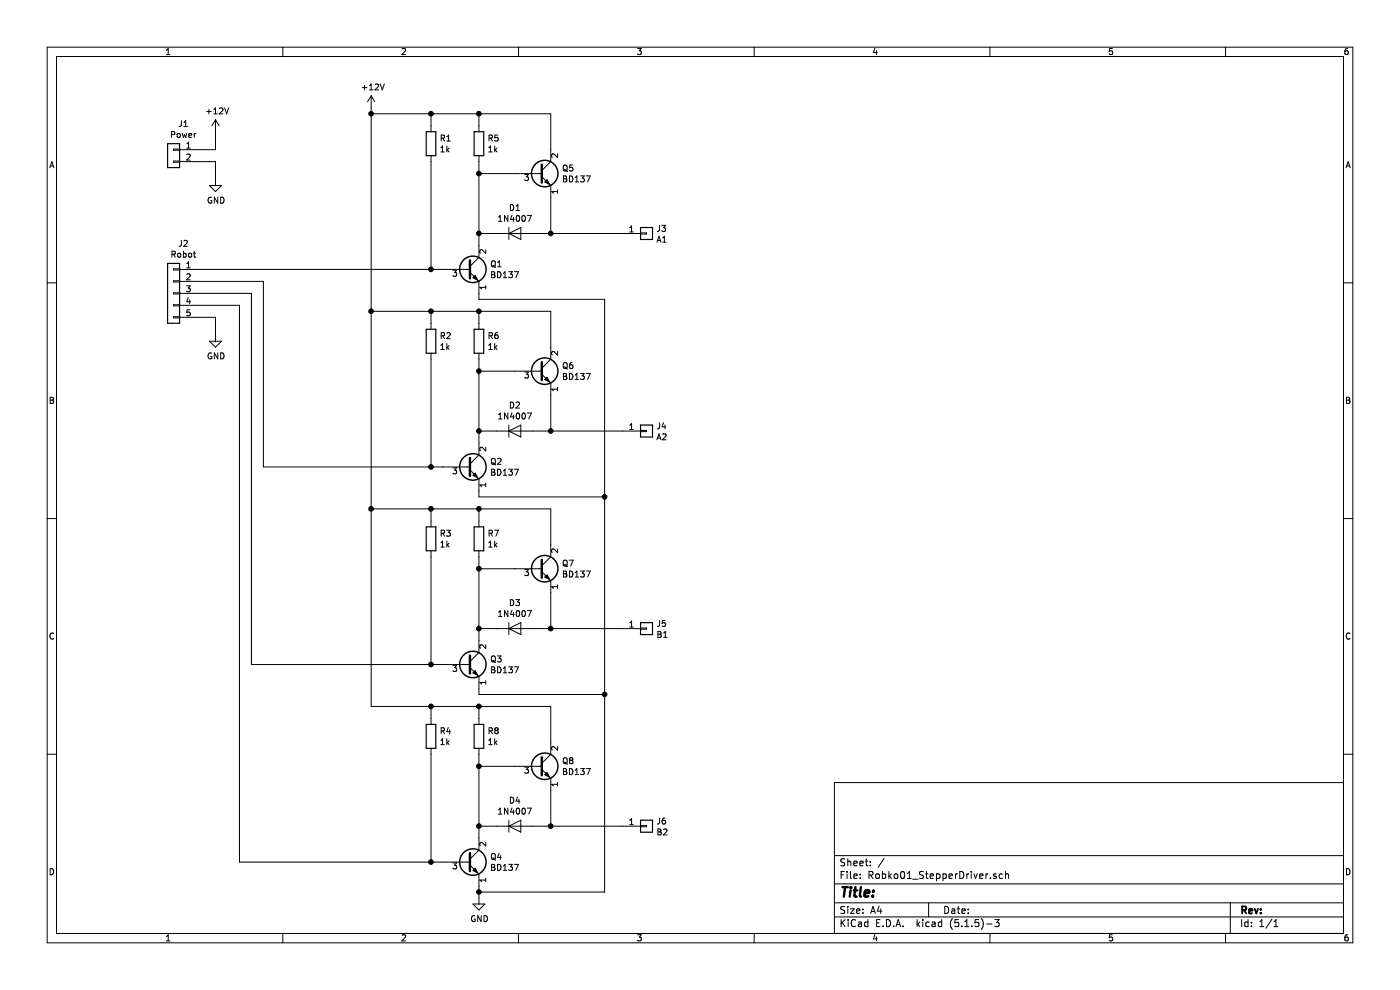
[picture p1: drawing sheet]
EESchema Schematic File Version 4
EELAYER 30 0
EELAYER END
$Descr A4 11693 8268
encoding utf-8
Sheet 1 1
Title ""
Date ""
Rev ""
Comp ""
Comment1 ""
Comment2 ""
Comment3 ""
Comment4 ""
$EndDescr
$Comp
L Diode:1N4007 D1
U 1 1
P 4300 1950
F 0 "D1" H 4300 2166 50  0000 C CNN
F 1 "1N4007" H 4300 2075 50  0000 C CNN
F 2 "Diode_THT:D_DO-41_SOD81_P5.08mm_Vertical_KathodeUp" H 4300 1775 50  0001 C CNN
F 3 "http://www.vishay.com/docs/88503/1n4001.pdf" H 4300 1950 50  0001 C CNN
	1    4300 1950
	1    0    0    -1  
$EndComp
$Comp
L Transistor_BJT:BD137 Q1
U 1 1
P 3900 2250
F 0 "Q1" H 4092 2296 50  0000 L CNN
F 1 "BD137" H 4092 2205 50  0000 L CNN
F 2 "Package_TO_SOT_THT:TO-126-3_Vertical" H 4100 2175 50  0001 L CIN
F 3 "http://www.st.com/internet/com/TECHNICAL_RESOURCES/TECHNICAL_LITERATURE/DATASHEET/CD00001225.pdf" H 3900 2250 50  0001 L CNN
	1    3900 2250
	1    0    0    -1  
$EndComp
$Comp
L Connector_Generic:Conn_01x01 J3
U 1 1
P 5400 1950
F 0 "J3" H 5480 1992 50  0000 L CNN
F 1 "A1" H 5480 1901 50  0000 L CNN
F 2 "Connector_PinHeader_2.54mm:PinHeader_1x01_P2.54mm_Vertical" H 5400 1950 50  0001 C CNN
F 3 "~" H 5400 1950 50  0001 C CNN
	1    5400 1950
	1    0    0    -1  
$EndComp
$Comp
L Transistor_BJT:BD137 Q5
U 1 1
P 4500 1450
F 0 "Q5" H 4692 1496 50  0000 L CNN
F 1 "BD137" H 4692 1405 50  0000 L CNN
F 2 "Package_TO_SOT_THT:TO-126-3_Vertical" H 4700 1375 50  0001 L CIN
F 3 "http://www.st.com/internet/com/TECHNICAL_RESOURCES/TECHNICAL_LITERATURE/DATASHEET/CD00001225.pdf" H 4500 1450 50  0001 L CNN
	1    4500 1450
	1    0    0    -1  
$EndComp
Wire Wire Line
	1650 2250 3600 2250
Wire Wire Line
	4300 1450 4000 1450
Wire Wire Line
	4000 1450 4000 1950
Connection ~ 3600 2250
Wire Wire Line
	3600 2250 3700 2250
Connection ~ 4000 1450
Wire Wire Line
	4150 1950 4000 1950
Connection ~ 4000 1950
Wire Wire Line
	4600 1650 4600 1950
Wire Wire Line
	4600 1950 4450 1950
Wire Wire Line
	4000 1950 4000 2050
Wire Wire Line
	4600 1950 5200 1950
Connection ~ 4600 1950
$Comp
L Device:R R2
U 1 1
P 3600 2850
F 0 "R2" H 3670 2896 50  0000 L CNN
F 1 "1k" H 3670 2805 50  0000 L CNN
F 2 "Resistor_THT:R_Axial_DIN0207_L6.3mm_D2.5mm_P10.16mm_Horizontal" V 3530 2850 50  0001 C CNN
F 3 "~" H 3600 2850 50  0001 C CNN
	1    3600 2850
	1    0    0    -1  
$EndComp
$Comp
L Diode:1N4007 D2
U 1 1
P 4300 3600
F 0 "D2" H 4300 3816 50  0000 C CNN
F 1 "1N4007" H 4300 3725 50  0000 C CNN
F 2 "Diode_THT:D_DO-41_SOD81_P5.08mm_Vertical_KathodeUp" H 4300 3425 50  0001 C CNN
F 3 "http://www.vishay.com/docs/88503/1n4001.pdf" H 4300 3600 50  0001 C CNN
	1    4300 3600
	1    0    0    -1  
$EndComp
$Comp
L Transistor_BJT:BD137 Q2
U 1 1
P 3900 3900
F 0 "Q2" H 4092 3946 50  0000 L CNN
F 1 "BD137" H 4092 3855 50  0000 L CNN
F 2 "Package_TO_SOT_THT:TO-126-3_Vertical" H 4100 3825 50  0001 L CIN
F 3 "http://www.st.com/internet/com/TECHNICAL_RESOURCES/TECHNICAL_LITERATURE/DATASHEET/CD00001225.pdf" H 3900 3900 50  0001 L CNN
	1    3900 3900
	1    0    0    -1  
$EndComp
$Comp
L Connector_Generic:Conn_01x01 J4
U 1 1
P 5400 3600
F 0 "J4" H 5480 3642 50  0000 L CNN
F 1 "A2" H 5480 3551 50  0000 L CNN
F 2 "Connector_PinHeader_2.54mm:PinHeader_1x01_P2.54mm_Vertical" H 5400 3600 50  0001 C CNN
F 3 "~" H 5400 3600 50  0001 C CNN
	1    5400 3600
	1    0    0    -1  
$EndComp
$Comp
L Transistor_BJT:BD137 Q6
U 1 1
P 4500 3100
F 0 "Q6" H 4692 3146 50  0000 L CNN
F 1 "BD137" H 4692 3055 50  0000 L CNN
F 2 "Package_TO_SOT_THT:TO-126-3_Vertical" H 4700 3025 50  0001 L CIN
F 3 "http://www.st.com/internet/com/TECHNICAL_RESOURCES/TECHNICAL_LITERATURE/DATASHEET/CD00001225.pdf" H 4500 3100 50  0001 L CNN
	1    4500 3100
	1    0    0    -1  
$EndComp
Wire Wire Line
	4300 3100 4000 3100
Wire Wire Line
	4000 3100 4000 3600
Wire Wire Line
	3600 3000 3600 3900
Connection ~ 3600 3900
Wire Wire Line
	3600 3900 3700 3900
$Comp
L Device:R R6
U 1 1
P 4000 2850
F 0 "R6" H 4070 2896 50  0000 L CNN
F 1 "1k" H 4070 2805 50  0000 L CNN
F 2 "Resistor_THT:R_Axial_DIN0207_L6.3mm_D2.5mm_P10.16mm_Horizontal" V 3930 2850 50  0001 C CNN
F 3 "~" H 4000 2850 50  0001 C CNN
	1    4000 2850
	1    0    0    -1  
$EndComp
Connection ~ 4000 3100
Wire Wire Line
	4150 3600 4000 3600
Connection ~ 4000 3600
Wire Wire Line
	4600 3300 4600 3600
Wire Wire Line
	4600 3600 4450 3600
Wire Wire Line
	4000 3100 4000 3000
Wire Wire Line
	4000 3600 4000 3700
Wire Wire Line
	4600 3600 5200 3600
Connection ~ 4600 3600
Wire Wire Line
	4600 2900 4600 2600
Wire Wire Line
	4600 2600 4000 2600
Wire Wire Line
	4000 2600 4000 2700
Wire Wire Line
	4000 2600 3600 2600
Wire Wire Line
	3600 2600 3600 2700
Connection ~ 4000 2600
$Comp
L Device:R R3
U 1 1
P 3600 4500
F 0 "R3" H 3670 4546 50  0000 L CNN
F 1 "1k" H 3670 4455 50  0000 L CNN
F 2 "Resistor_THT:R_Axial_DIN0207_L6.3mm_D2.5mm_P10.16mm_Horizontal" V 3530 4500 50  0001 C CNN
F 3 "~" H 3600 4500 50  0001 C CNN
	1    3600 4500
	1    0    0    -1  
$EndComp
$Comp
L Diode:1N4007 D3
U 1 1
P 4300 5250
F 0 "D3" H 4300 5466 50  0000 C CNN
F 1 "1N4007" H 4300 5375 50  0000 C CNN
F 2 "Diode_THT:D_DO-41_SOD81_P5.08mm_Vertical_KathodeUp" H 4300 5075 50  0001 C CNN
F 3 "http://www.vishay.com/docs/88503/1n4001.pdf" H 4300 5250 50  0001 C CNN
	1    4300 5250
	1    0    0    -1  
$EndComp
$Comp
L Transistor_BJT:BD137 Q3
U 1 1
P 3900 5550
F 0 "Q3" H 4092 5596 50  0000 L CNN
F 1 "BD137" H 4092 5505 50  0000 L CNN
F 2 "Package_TO_SOT_THT:TO-126-3_Vertical" H 4100 5475 50  0001 L CIN
F 3 "http://www.st.com/internet/com/TECHNICAL_RESOURCES/TECHNICAL_LITERATURE/DATASHEET/CD00001225.pdf" H 3900 5550 50  0001 L CNN
	1    3900 5550
	1    0    0    -1  
$EndComp
$Comp
L Connector_Generic:Conn_01x01 J5
U 1 1
P 5400 5250
F 0 "J5" H 5480 5292 50  0000 L CNN
F 1 "B1" H 5480 5201 50  0000 L CNN
F 2 "Connector_PinHeader_2.54mm:PinHeader_1x01_P2.54mm_Vertical" H 5400 5250 50  0001 C CNN
F 3 "~" H 5400 5250 50  0001 C CNN
	1    5400 5250
	1    0    0    -1  
$EndComp
$Comp
L Transistor_BJT:BD137 Q7
U 1 1
P 4500 4750
F 0 "Q7" H 4692 4796 50  0000 L CNN
F 1 "BD137" H 4692 4705 50  0000 L CNN
F 2 "Package_TO_SOT_THT:TO-126-3_Vertical" H 4700 4675 50  0001 L CIN
F 3 "http://www.st.com/internet/com/TECHNICAL_RESOURCES/TECHNICAL_LITERATURE/DATASHEET/CD00001225.pdf" H 4500 4750 50  0001 L CNN
	1    4500 4750
	1    0    0    -1  
$EndComp
Wire Wire Line
	4300 4750 4000 4750
Wire Wire Line
	4000 4750 4000 5250
Wire Wire Line
	3600 4650 3600 5550
Wire Wire Line
	3600 5550 3700 5550
$Comp
L Device:R R7
U 1 1
P 4000 4500
F 0 "R7" H 4070 4546 50  0000 L CNN
F 1 "1k" H 4070 4455 50  0000 L CNN
F 2 "Resistor_THT:R_Axial_DIN0207_L6.3mm_D2.5mm_P10.16mm_Horizontal" V 3930 4500 50  0001 C CNN
F 3 "~" H 4000 4500 50  0001 C CNN
	1    4000 4500
	1    0    0    -1  
$EndComp
Connection ~ 4000 4750
Wire Wire Line
	4150 5250 4000 5250
Connection ~ 4000 5250
Wire Wire Line
	4600 4950 4600 5250
Wire Wire Line
	4600 5250 4450 5250
Wire Wire Line
	4000 4750 4000 4650
Wire Wire Line
	4000 5250 4000 5350
Wire Wire Line
	4600 5250 5200 5250
Connection ~ 4600 5250
Wire Wire Line
	4600 4550 4600 4250
Wire Wire Line
	4600 4250 4000 4250
Wire Wire Line
	4000 4250 4000 4350
Wire Wire Line
	4000 4250 3600 4250
Wire Wire Line
	3600 4250 3600 4350
Connection ~ 4000 4250
$Comp
L Device:R R4
U 1 1
P 3600 6150
F 0 "R4" H 3670 6196 50  0000 L CNN
F 1 "1k" H 3670 6105 50  0000 L CNN
F 2 "Resistor_THT:R_Axial_DIN0207_L6.3mm_D2.5mm_P10.16mm_Horizontal" V 3530 6150 50  0001 C CNN
F 3 "~" H 3600 6150 50  0001 C CNN
	1    3600 6150
	1    0    0    -1  
$EndComp
$Comp
L Diode:1N4007 D4
U 1 1
P 4300 6900
F 0 "D4" H 4300 7116 50  0000 C CNN
F 1 "1N4007" H 4300 7025 50  0000 C CNN
F 2 "Diode_THT:D_DO-41_SOD81_P5.08mm_Vertical_KathodeUp" H 4300 6725 50  0001 C CNN
F 3 "http://www.vishay.com/docs/88503/1n4001.pdf" H 4300 6900 50  0001 C CNN
	1    4300 6900
	1    0    0    -1  
$EndComp
$Comp
L Transistor_BJT:BD137 Q4
U 1 1
P 3900 7200
F 0 "Q4" H 4092 7246 50  0000 L CNN
F 1 "BD137" H 4092 7155 50  0000 L CNN
F 2 "Package_TO_SOT_THT:TO-126-3_Vertical" H 4100 7125 50  0001 L CIN
F 3 "http://www.st.com/internet/com/TECHNICAL_RESOURCES/TECHNICAL_LITERATURE/DATASHEET/CD00001225.pdf" H 3900 7200 50  0001 L CNN
	1    3900 7200
	1    0    0    -1  
$EndComp
$Comp
L Connector_Generic:Conn_01x01 J6
U 1 1
P 5400 6900
F 0 "J6" H 5480 6942 50  0000 L CNN
F 1 "B2" H 5480 6851 50  0000 L CNN
F 2 "Connector_PinHeader_2.54mm:PinHeader_1x01_P2.54mm_Vertical" H 5400 6900 50  0001 C CNN
F 3 "~" H 5400 6900 50  0001 C CNN
	1    5400 6900
	1    0    0    -1  
$EndComp
$Comp
L Transistor_BJT:BD137 Q8
U 1 1
P 4500 6400
F 0 "Q8" H 4692 6446 50  0000 L CNN
F 1 "BD137" H 4692 6355 50  0000 L CNN
F 2 "Package_TO_SOT_THT:TO-126-3_Vertical" H 4700 6325 50  0001 L CIN
F 3 "http://www.st.com/internet/com/TECHNICAL_RESOURCES/TECHNICAL_LITERATURE/DATASHEET/CD00001225.pdf" H 4500 6400 50  0001 L CNN
	1    4500 6400
	1    0    0    -1  
$EndComp
Wire Wire Line
	4300 6400 4000 6400
Wire Wire Line
	4000 6400 4000 6900
Wire Wire Line
	3600 6300 3600 7200
Connection ~ 3600 7200
Wire Wire Line
	3600 7200 3700 7200
$Comp
L Device:R R8
U 1 1
P 4000 6150
F 0 "R8" H 4070 6196 50  0000 L CNN
F 1 "1k" H 4070 6105 50  0000 L CNN
F 2 "Resistor_THT:R_Axial_DIN0207_L6.3mm_D2.5mm_P10.16mm_Horizontal" V 3930 6150 50  0001 C CNN
F 3 "~" H 4000 6150 50  0001 C CNN
	1    4000 6150
	1    0    0    -1  
$EndComp
Connection ~ 4000 6400
Wire Wire Line
	4150 6900 4000 6900
Connection ~ 4000 6900
Wire Wire Line
	4600 6600 4600 6900
Wire Wire Line
	4600 6900 4450 6900
Wire Wire Line
	4000 6400 4000 6300
Wire Wire Line
	4000 6900 4000 7000
Wire Wire Line
	4600 6900 5200 6900
Connection ~ 4600 6900
Wire Wire Line
	4600 6200 4600 5900
Wire Wire Line
	4600 5900 4000 5900
Wire Wire Line
	4000 5900 4000 6000
Wire Wire Line
	4000 5900 3600 5900
Wire Wire Line
	3600 5900 3600 6000
Connection ~ 4000 5900
Wire Wire Line
	2200 2350 2200 3900
Wire Wire Line
	2200 3900 3600 3900
Wire Wire Line
	1650 2350 2200 2350
Wire Wire Line
	1650 2450 2100 2450
Wire Wire Line
	2100 2450 2100 5550
Wire Wire Line
	2100 5550 3600 5550
Connection ~ 3600 5550
Wire Wire Line
	1650 2550 2000 2550
Wire Wire Line
	2000 2550 2000 7200
Wire Wire Line
	2000 7200 3600 7200
Wire Wire Line
	4000 2450 4000 2500
Wire Wire Line
	4000 2500 5050 2500
Wire Wire Line
	5050 7450 4000 7450
Wire Wire Line
	4000 7450 4000 7400
Wire Wire Line
	4000 5750 4000 5800
Wire Wire Line
	4000 5800 5050 5800
Wire Wire Line
	4000 4100 4000 4150
Wire Wire Line
	4000 4150 5050 4150
Connection ~ 5050 4150
$Comp
L power:GND #PWR05
U 1 1
P 4000 7500
F 0 "#PWR05" H 4000 7250 50  0001 C CNN
F 1 "GND" H 4005 7327 50  0000 C CNN
F 2 "" H 4000 7500 50  0001 C CNN
F 3 "" H 4000 7500 50  0001 C CNN
	1    4000 7500
	1    0    0    -1  
$EndComp
Wire Wire Line
	4000 7450 4000 7500
Connection ~ 4000 7450
Wire Wire Line
	4600 1250 4600 950 
Wire Wire Line
	4600 950  4000 950 
Connection ~ 4000 950 
Wire Wire Line
	4000 950  3600 950 
Wire Wire Line
	3600 1350 3600 2250
Wire Wire Line
	3600 950  3600 1050
$Comp
L Device:R R1
U 1 1
P 3600 1200
F 0 "R1" H 3670 1246 50  0000 L CNN
F 1 "1k" H 3670 1155 50  0000 L CNN
F 2 "Resistor_THT:R_Axial_DIN0207_L6.3mm_D2.5mm_P10.16mm_Horizontal" V 3530 1200 50  0001 C CNN
F 3 "~" H 3600 1200 50  0001 C CNN
	1    3600 1200
	1    0    0    -1  
$EndComp
Wire Wire Line
	4000 1450 4000 1350
Wire Wire Line
	4000 950  4000 1050
$Comp
L Device:R R5
U 1 1
P 4000 1200
F 0 "R5" H 4070 1246 50  0000 L CNN
F 1 "1k" H 4070 1155 50  0000 L CNN
F 2 "Resistor_THT:R_Axial_DIN0207_L6.3mm_D2.5mm_P10.16mm_Horizontal" V 3930 1200 50  0001 C CNN
F 3 "~" H 4000 1200 50  0001 C CNN
	1    4000 1200
	1    0    0    -1  
$EndComp
$Comp
L power:+12V #PWR04
U 1 1
P 3100 900
F 0 "#PWR04" H 3100 750 50  0001 C CNN
F 1 "+12V" H 3115 1073 50  0000 C CNN
F 2 "" H 3100 900 50  0001 C CNN
F 3 "" H 3100 900 50  0001 C CNN
	1    3100 900 
	1    0    0    -1  
$EndComp
Wire Wire Line
	3600 950  3100 950 
Wire Wire Line
	3100 5900 3600 5900
Connection ~ 3600 950 
Connection ~ 3600 5900
Wire Wire Line
	3600 2600 3100 2600
Connection ~ 3600 2600
Connection ~ 3100 2600
Wire Wire Line
	3100 2600 3100 4250
Wire Wire Line
	3600 4250 3100 4250
Connection ~ 3600 4250
Wire Wire Line
	3100 900  3100 950 
Connection ~ 3100 4250
Wire Wire Line
	3100 4250 3100 5900
Connection ~ 5050 5800
Wire Wire Line
	5050 2500 5050 4150
Wire Wire Line
	5050 5800 5050 7450
Wire Wire Line
	5050 4150 5050 5800
Connection ~ 3100 950 
Wire Wire Line
	3100 950  3100 2600
Wire Wire Line
	1800 1350 1800 1500
Wire Wire Line
	1650 1350 1800 1350
$Comp
L power:GND #PWR02
U 1 1
P 1800 1500
F 0 "#PWR02" H 1800 1250 50  0001 C CNN
F 1 "GND" H 1805 1327 50  0000 C CNN
F 2 "" H 1800 1500 50  0001 C CNN
F 3 "" H 1800 1500 50  0001 C CNN
	1    1800 1500
	1    0    0    -1  
$EndComp
Wire Wire Line
	1800 1250 1800 1100
Wire Wire Line
	1650 1250 1800 1250
$Comp
L power:+12V #PWR01
U 1 1
P 1800 1100
F 0 "#PWR01" H 1800 950 50  0001 C CNN
F 1 "+12V" H 1815 1273 50  0000 C CNN
F 2 "" H 1800 1100 50  0001 C CNN
F 3 "" H 1800 1100 50  0001 C CNN
	1    1800 1100
	1    0    0    -1  
$EndComp
$Comp
L Connector_Generic:Conn_01x02 J1
U 1 1
P 1450 1250
F 0 "J1" H 1368 1467 50  0000 C CNN
F 1 "Power" H 1368 1376 50  0000 C CNN
F 2 "Connector_Phoenix_MSTB:PhoenixContact_MSTBVA_2,5_2-G-5,08_1x02_P5.08mm_Vertical" H 1450 1250 50  0001 C CNN
F 3 "~" H 1450 1250 50  0001 C CNN
	1    1450 1250
	-1   0    0    -1  
$EndComp
$Comp
L Connector_Generic:Conn_01x05 J2
U 1 1
P 1450 2450
F 0 "J2" H 1368 2867 50  0000 C CNN
F 1 "Robot" H 1368 2776 50  0000 C CNN
F 2 "Connector_PinHeader_2.54mm:PinHeader_1x05_P2.54mm_Vertical" H 1450 2450 50  0001 C CNN
F 3 "~" H 1450 2450 50  0001 C CNN
	1    1450 2450
	-1   0    0    -1  
$EndComp
Wire Wire Line
	1650 2650 1800 2650
Wire Wire Line
	1800 2650 1800 2800
$Comp
L power:GND #PWR03
U 1 1
P 1800 2800
F 0 "#PWR03" H 1800 2550 50  0001 C CNN
F 1 "GND" H 1805 2627 50  0000 C CNN
F 2 "" H 1800 2800 50  0001 C CNN
F 3 "" H 1800 2800 50  0001 C CNN
	1    1800 2800
	1    0    0    -1  
$EndComp
$EndSCHEMATC
